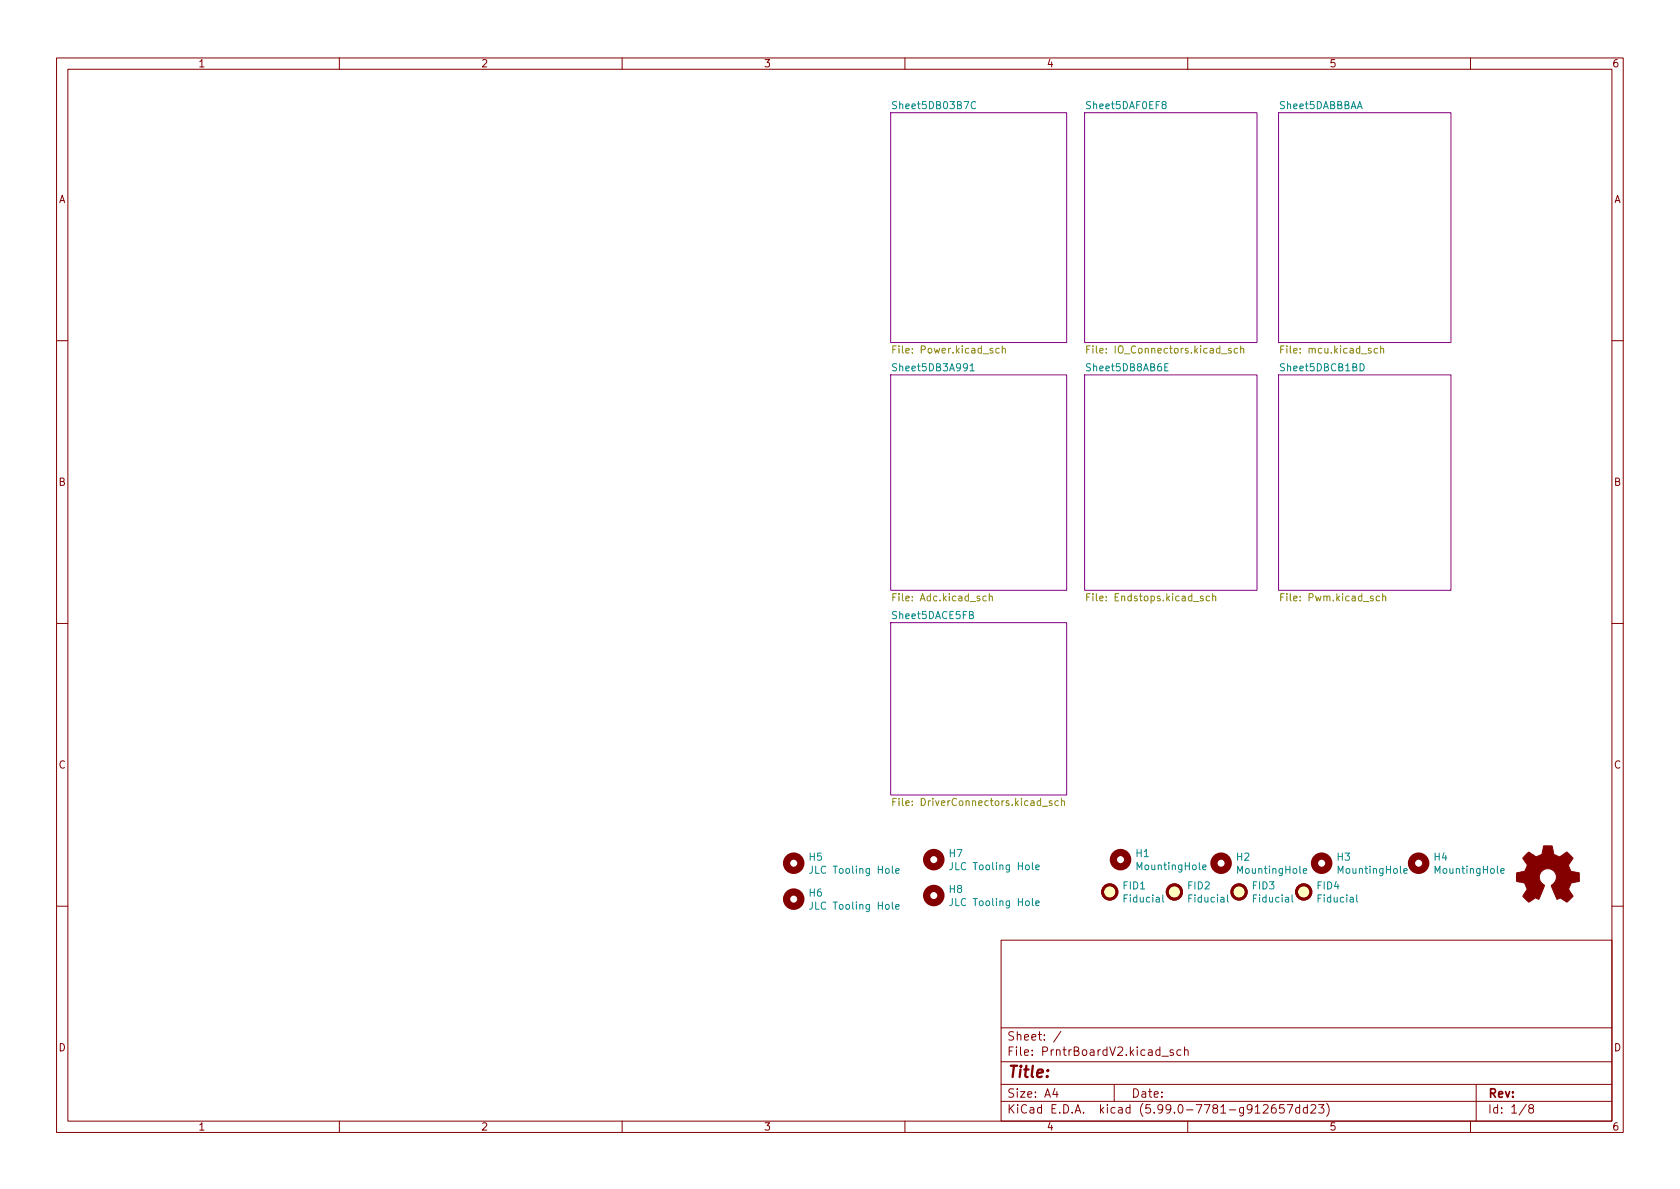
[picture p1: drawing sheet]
<svg xmlns="http://www.w3.org/2000/svg" width="297mm" height="210mm" viewBox="0 0 297 210" stroke-linecap="round" stroke-linejoin="round" font-family="sans-serif">
<g fill="none" stroke="#840000" stroke-width=".18">
<path d="M10 10.2h277v190.1h-277zM12 12.2h273v186.1h-273zM60 10.2v2M110 10.2v2M160 10.2v2M210 10.2v2M260 10.2v2M10 60.2h2M285 60.2h2M10 110.2h2M285 110.2h2M10 160.2h2"/>
<path d="M177 166.3h108v32h-108zM285 160.2h2M60 198.3v2M110 198.3v2M160 198.3v2M177 194.8h108M177 191.8h108M177 187.8h108M177 181.8h108M186.5 192.5l-.4 1h1M186.9 193v1M187.6 182.4l-1.3 1.9"/>
<path d="M197 191.8v3M205.4 186.8h1.2M207.4 185.7l-.3-.1-.2 .2v.3l.5 .1v.4h-.5M208.8 185.7l-.4-.1-.3 .3v.4l.1 .3h.6M209.4 185.8l.2-.2 .4 .1 .1 .9M209.4 185.1v1.5M210 198.3v2M223.4 195.5l.5-.2 .2 .2 .1 .3-.9 1h.9M225.5 195.3a.59 .59 0 0 0-.7 .7v.5l.1 .3h.5l.2-.1v-.5l-.1-.2-.4-.1-.3 .3M227 195.3h-.7l-.1 .7 .2-.1 .5 .1 .2 .2-.1 .5-.2 .1-.6-.1M227.6 195.3h1l-.7 1.5M229.8 195.9l-.4-.1-.3 .3v.4l.1 .3h.6"/>
<path d="M229.8 195.3v1.5M231.1 195.9l-.4-.1-.3 .3v.4l.2 .3h.5M231.1 195.3v1.5M231.8 195.5l.6-.2 .2 .2v.3l-.9 1h.9M233.1 195.3h1l-.5 .6 .4 .1v.7l-.2 .1h-.4l-.3-.1M234.6 195.1a1.72 1.72 0 0 1 0 2.3M260 198.3v2M261 191.8v6.5M269.9 195.3l-1.3 1.9M270.6 196l-.3-.3 .1-.2 .2-.2 .4 .1 .2 .2-.1 .2-.7 .2-.1 .3 .1 .4 .2 .1h.4l.2-.3-.1-.4-.2-.1"/>
</g>
<g fill="#fff" stroke="#fff" stroke-width=".18">
<path d="M157.5 110.1h31.1v30.5h-31.1z"/>
<path d="M226.1 66.3h30.4v38.1h-30.4z"/>
<path d="M191.8 66.3h30.4v38.1h-30.4z"/>
<path d="M157.5 66.3h31.1v38.1h-31.1z"/>
<path d="M157.5 19.9h31.1v40.7h-31.1z"/>
<path d="M226.1 19.9h30.4v40.7h-30.4z"/>
<path d="M191.8 19.9h30.4v40.7h-30.4z"/>
</g>
<path d="M157.5 19.9h31.1v40.7h-31.1zM191.8 19.9h30.4v40.7h-30.4zM226.1 19.9h30.4v40.7h-30.4zM157.5 66.3h31.1v38.1h-31.1zM191.8 66.3h30.4v38.1h-30.4zM226.1 66.3h30.4v38.1h-30.4zM157.5 110.1h31.1v30.5h-31.1z" fill="none" stroke="#840084" stroke-width=".18"/>
<g fill="none" stroke="#848400" stroke-width=".18">
<path d="M157.9 61.8h.4M158.5 61.2h-.6v1.2M176.7 61.7l-.4-.1-.2 .2 .1 .6h.5M177.2 61.7l.2-.1 .3 .1 .1 .7M177.2 61.2v1.2M192.2 61.8h.4M192.8 61.2h-.6v1.2M217.7 61.7l-.3-.1-.2 .2v.2l.5 .1v.3h-.5M218.8 61.7l-.3-.1-.3 .2 .1 .6h.5M219.4 61.7l.1-.1 .3 .1 .1 .7M219.4 61.2v1.2M226.4 61.8h.5"/>
<path d="M227 61.2h-.6v1.2M243.6 61.7l-.4-.1-.2 .2 .1 .6h.5M244.1 61.7l.2-.1 .3 .1v.7M244.1 61.2v1.2M157.9 105.6h.4M158.5 105h-.6v1.3M174.4 105.5l-.4-.1-.2 .2 .1 .6h.5M174.9 105.5l.2-.1 .3 .1 .1 .8M174.9 105v1.3M192.2 105.6h.4M192.8 105h-.6v1.3M213.9 105.5l-.4-.1-.2 .2 .1 .6h.5"/>
<path d="M214.4 105.5l.2-.1 .3 .1 .1 .8M214.4 105v1.3M226.4 105.6h.5M227 105h-.6v1.3M243.9 105.5l-.3-.1-.3 .2 .1 .6h.5M244.5 105.5l.1-.1 .3 .1 .1 .8M244.5 105v1.3M157.9 141.8h.4M158.5 141.2h-.6v1.2M186 141.7l-.3-.1-.2 .2 .1 .2 .4 .1v.3h-.5M187.1 141.7l-.3-.1-.3 .2 .1 .6h.5M187.7 141.7l.2-.1 .3 .1v.7"/>
<path d="M187.7 141.2v1.2"/>
</g>
<g fill="none" stroke="#008484" stroke-width=".18">
<path d="M172.5 18.1a.6 .6 0 0 0-.8 .4 .6 .6 0 0 0 .6 .7l.2-.1M240 19.2l.4-1.2 .4 1.2M171.5 64.7l.4-.4v1.3M171.5 65.6h.8M205.9 64.9h.5M206.5 64.3h-.6v1.3h.6M240.5 64.3a.64 .64 0 0 1 .7 .6 .64 .64 0 0 1-.7 .7zM143.6 159.5v.9a.41 .41 0 0 1-.5 .4M143.6 153.2v.9a.41 .41 0 0 1-.5 .3M157.8 159.5v1.1l.2 .2M157.8 153.2v1.1l.2 .1M158.4 154l.6-.1-.1-.3h-.3l-.2 .2v.6h.5"/>
<path d="M168.4 158.9v.9a.41 .41 0 0 1-.5 .3M168.4 152.5v.9a.41 .41 0 0 1-.5 .4M182.5 158.9v1.1l.2 .1M182.5 152.5v1.1l.2 .2M183.1 159.7l.6-.1v-.2l-.4-.1-.2 .2 .1 .6h.5M183.1 153.4l.6-.1v-.3h-.4l-.2 .1 .1 .6h.5M205.6 158.2v1.1l.2 .2M212.7 153.4l.6-.1-.1-.3h-.4l-.1 .1v.6h.5M217 158.2v1.1l.2 .2M228.4 158.2v1.1l.2 .2M230.4 154l.6-.1v-.3h-.4l-.2 .2 .1 .6h.5M239.9 158.2v1.1l.2 .2"/>
<path d="M248.2 154l.6-.1v-.3h-.4l-.2 .2 .1 .6h.5M265.4 154l.6-.1-.1-.3h-.4l-.1 .2v.6h.5M158.4 160.4l.6-.2-.1-.2-.3-.1-.2 .2v.6h.5"/>
</g>
<path d="M269.7 151.2l.6-.5 .9 .6a.62 .62 0 0 0 1 0l.2-.1a1.62 1.62 0 0 0 .5-1.4l.1-.2h1.4l.2 .8a.74 .74 0 0 0 .7 .9l.5 .2 1.3-.8 1 1-.4 .7a.75 .75 0 0 0-.2 1.2l.2 .5 1.5 .3v1.4l-1.4 .3-.1 .2a1.23 1.23 0 0 0-.2 1.1l.6 1.1-.1 .1-1 .9-.8-.5a.54 .54 0 0 0-.8 0l-1.1-2.3a2.33 2.33 0 0 0 .9-2 1.54 1.54 0 0 0-2.5-.7 1.54 1.54 0 0 0 .4 2.6l-1.1 2.4a.69 .69 0 0 0-1.1 .2l-.6 .3-1.1-1 .8-1.2-.2-.6a.71 .71 0 0 0-.9-.7l-.8-.2v-1.4l.5-.1a1.11 1.11 0 0 0 1.2-.7 .72 .72 0 0 0-.2-1.2l-.4-.7z" fill="#840000" stroke="#840000" stroke-width=".18"/>
<g fill="#ffffbf" stroke="#ffffbf" stroke-width=".18">
<circle cx="219.1" cy="157.7" r="1.27"/>
<circle cx="230.5" cy="157.7" r="1.27"/>
<circle cx="207.6" cy="157.7" r="1.27"/>
<circle cx="196.2" cy="157.7" r="1.27"/>
</g>
<g fill="none" stroke="#840000" stroke-width=".51">
<circle cx="196.2" cy="157.7" r="1.27"/>
<circle cx="207.6" cy="157.7" r="1.27"/>
<circle cx="219.1" cy="157.7" r="1.27"/>
<circle cx="230.5" cy="157.7" r="1.27"/>
</g>
<g fill="none" stroke="#840000" stroke-width="1.3">
<circle cx="140.3" cy="159" r="1.27"/>
<circle cx="140.3" cy="152.6" r="1.27"/>
<circle cx="165.1" cy="152" r="1.27"/>
<circle cx="165.1" cy="158.4" r="1.27"/>
<circle cx="198.1" cy="152" r="1.27"/>
<circle cx="215.9" cy="152.6" r="1.27"/>
<circle cx="233.7" cy="152.6" r="1.27"/>
<circle cx="250.8" cy="152.6" r="1.27"/>
</g>
<text font-size="2.8" fill="#840000" x="178" y="190.6">Title:</text>
<g font-size="2.1" fill="#840000">
<text x="178" y="184">Sheet: /</text>
<text x="178" y="186.7">File: PrntrBoardV2.kicad_sch</text>
<text x="178" y="196.9">KiCad E.D.A. kicad (5.99.0-7781-g912657dd23)</text>
<text x="178" y="194.1">Size: A4</text>
<text x="200" y="194.1">Date:</text>
<text x="263" y="194.1">Rev:</text>
<text x="263" y="196.9">Id: 1/8</text>
</g>
<g font-size="1.8" fill="#840000">
<text x="35" y="11.9">1</text>
<text x="85" y="11.9">2</text>
<text x="135" y="11.9">3</text>
<text x="185" y="11.9">4</text>
<text x="235" y="11.9">5</text>
<text x="285" y="11.9">6</text>
<text x="10.3" y="35.9">A</text>
<text x="285.3" y="35.9">A</text>
<text x="10.3" y="85.9">B</text>
<text x="285.3" y="85.9">B</text>
<text x="10.3" y="135.9">C</text>
<text x="285.3" y="135.9">C</text>
<text x="10.3" y="185.9">D</text>
<text x="285.3" y="185.9">D</text>
<text x="35" y="199.9">1</text>
<text x="85" y="199.9">2</text>
<text x="135" y="199.9">3</text>
<text x="185" y="199.9">4</text>
<text x="235" y="199.9">5</text>
<text x="285" y="199.9">6</text>
</g>
<g font-size="1.8" fill="#008484">
<text x="158.2" y="19.3">Sheet5DB03B7C</text>
<text x="192.3" y="19.3">Sheet5DAF0EF8</text>
<text x="226.2" y="19.3">Sheet5DABBBAA</text>
<text x="158.2" y="65.6">Sheet5DB3A991</text>
<text x="192.3" y="65.6">Sheet5DB8AB6E</text>
<text x="226.6" y="65.6">Sheet5DBCB1BD</text>
<text x="157.9" y="109.5">Sheet5DACE5FB</text>
<text x="143.1" y="152.2">H5</text>
<text x="143.8" y="154.5">JLC Tooling Hole</text>
<text x="167.9" y="151.5">H7</text>
<text x="168.6" y="153.9">JLC Tooling Hole</text>
<text x="200.9" y="151.5">H1</text>
<text x="201.2" y="153.9">MountingHole</text>
<text x="218.7" y="152.2">H2</text>
<text x="219" y="154.5">MountingHole</text>
<text x="236.4" y="152.2">H3</text>
<text x="236.8" y="154.5">MountingHole</text>
<text x="253.6" y="152.2">H4</text>
<text x="253.9" y="154.5">MountingHole</text>
<text x="143.1" y="158.5">H6</text>
<text x="143.8" y="160.8">JLC Tooling Hole</text>
<text x="167.9" y="157.9">H8</text>
<text x="168.6" y="160.2">JLC Tooling Hole</text>
<text x="198.6" y="157.3">FID1</text>
<text x="198.9" y="159.6">Fiducial</text>
<text x="210.1" y="157.3">FID2</text>
<text x="210.3" y="159.6">Fiducial</text>
<text x="221.5" y="157.3">FID3</text>
<text x="221.7" y="159.6">Fiducial</text>
<text x="232.9" y="157.3">FID4</text>
<text x="233.2" y="159.6">Fiducial</text>
</g>
<g font-size="1.8" fill="#848400">
<text x="158.6" y="62.5">File: Power.kicad_sch</text>
<text x="193.1" y="62.5">File: IO_Connectors.kicad_sch</text>
<text x="227.1" y="62.5">File: mcu.kicad_sch</text>
<text x="158.4" y="106.3">File: Adc.kicad_sch</text>
<text x="192.9" y="106.3">File: Endstops.kicad_sch</text>
<text x="227.1" y="106.3">File: Pwm.kicad_sch</text>
<text x="159" y="142.5">File: DriverConnectors.kicad_sch</text>
</g>
</svg>
